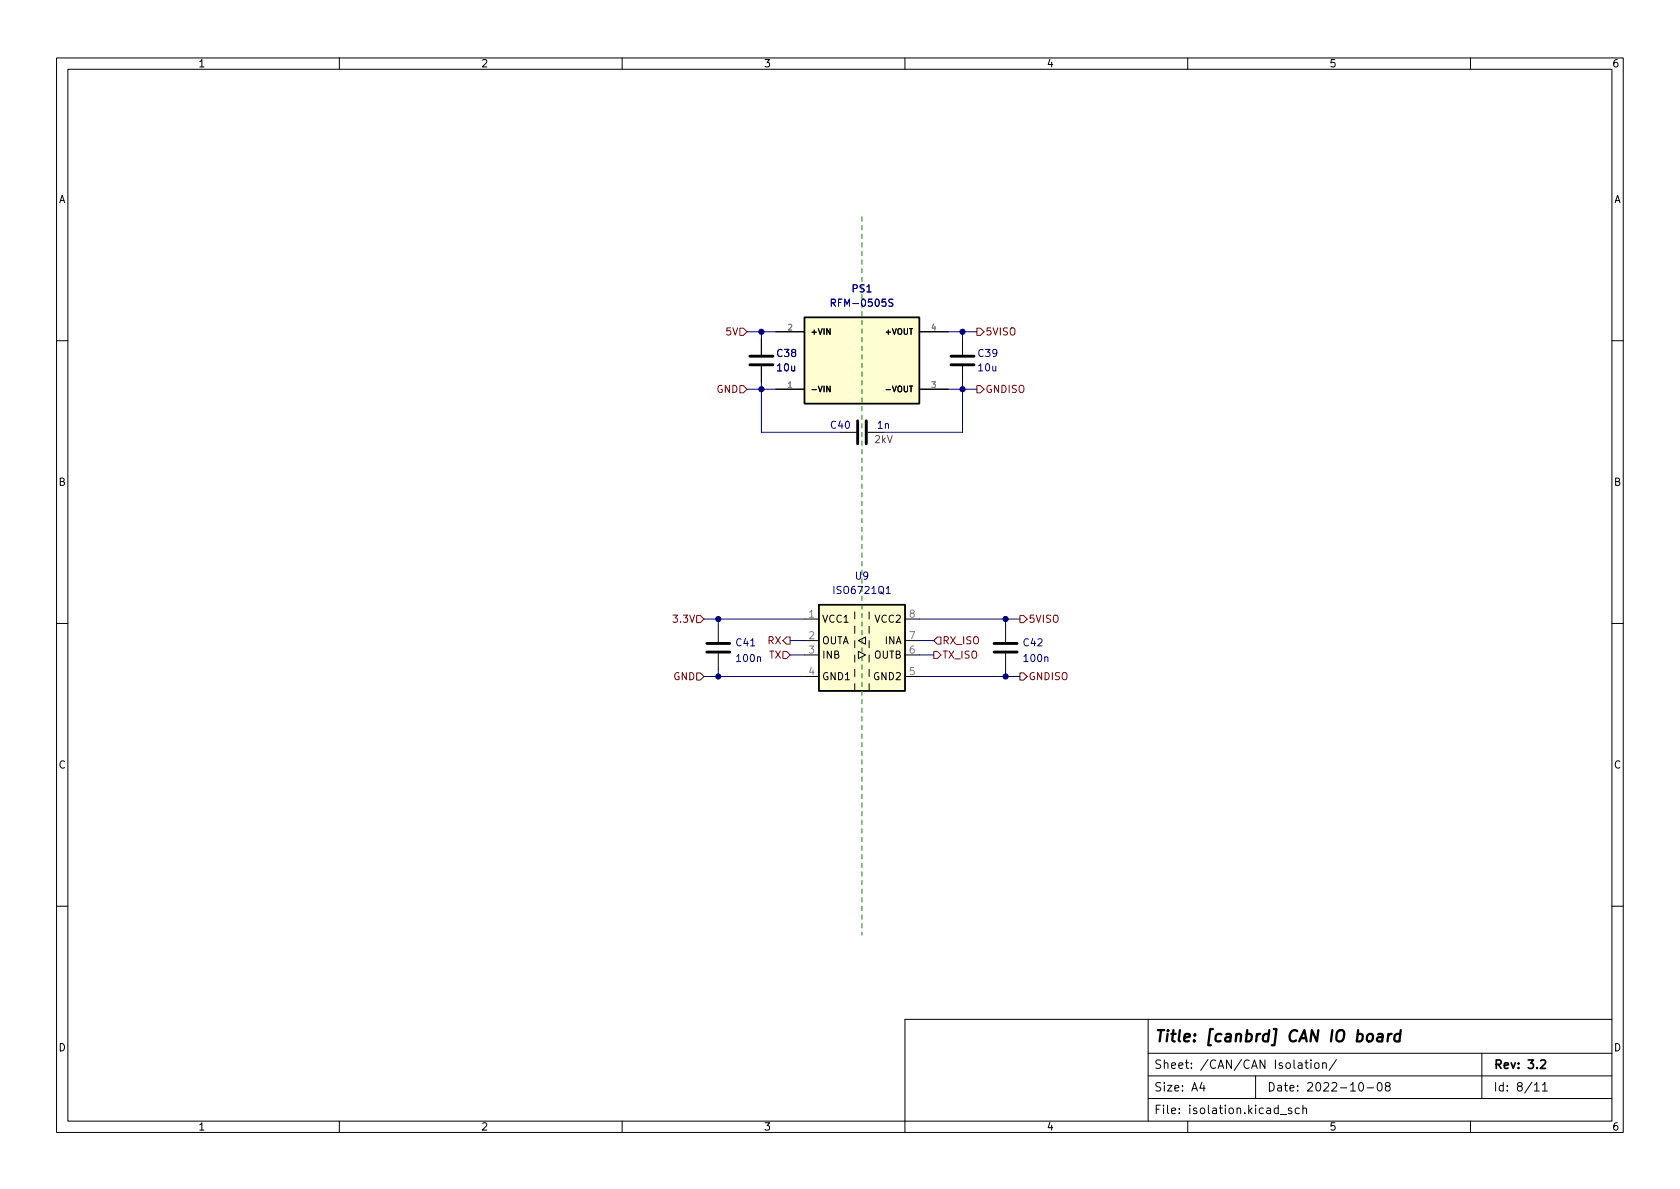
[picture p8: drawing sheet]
<svg xmlns="http://www.w3.org/2000/svg" width="297mm" height="210mm" viewBox="0 0 297 210" stroke-linecap="round" stroke-linejoin="round" font-family="sans-serif">
<g fill="none" stroke="#000" stroke-width=".18">
<path d="M10 10.2h277v190.1h-277zM12 12.2h273v186.1h-273zM60 10.2v2M110 10.2v2M160 10.2v2M210 10.2v2M260 10.2v2M134.6 59.9v2.8M137.2 58.7h5M162.6 58.7h5M170.2 59.9v2.8M10 60.2h2"/>
<path d="M134.6 64.8v2.8M137.2 68.8h5M146.8 68.3v1l-.6-1v1M148.6 76.4h2.8M153.4 76.4h2.8M156.7 68.9h.8M162.6 68.8h5M170.2 64.8v2.8M285 60.2h2M10 110.2h2M127 110.7v2.8M127 115.6v2.8"/>
<path d="M142.2 109.5h2.6M142.2 113.3h2.6M142.2 115.8h2.6M142.2 119.6h2.6M151.1 108.2v1.3M151.1 110.7v1.3M151.1 113.3v1.2M151.1 115.8v1.3M151.1 118.4v1.2M151.8 115.2l1.2 .6-1.2 .7zM151.8 113.3l1.2-.7v1.3zM153.7 108.2v1.3"/>
<path d="M153.7 110.7v1.3M153.7 113.3v1.2M153.7 115.8v1.3M153.7 118.4v1.2M160 109.5h2.6M160 113.3h2.6M160 115.8h2.6M160 119.6h2.6M177.8 110.7v2.8M177.8 115.6v2.8M285 110.2h2M151.1 120.9v1.3"/>
<path d="M153.7 120.9v1.3M10 160.2h2M285 160.2h2M60 198.3v2M110 198.3v2M203 194.3h82M203 190.3h82M203 186.3h82M203 180.3v18M210 198.3v2M212.5 191.4l-.4 1h1M212.9 191.9v1"/>
<path d="M222 190.3v4M226.4 197.1h1.1M228.4 196l-.4-.1-.2 .2 .1 .3 .5 .1v.4h-.6M229.7 196l-.4-.1-.3 .3v.4l.1 .3h.6M230.4 196.1l.2-.2 .3 .1 .1 .9M230.4 195.4v1.5M230.7 187.9h.6M230.9 187.4v1.3l.4 .2M231.8 187.4v.2M231.8 187.9v1M232.5 188.1l.2-.2 .4 .2 .1 .5-.1 .3h-.4l-.2-.1zM233.9 188.1l.2-.2 .3 .1 .1 .9"/>
<path d="M233.9 187.9v1M236.3 187.4l-1.3 1.9M240.4 191.5l.2-.1a.81 .81 0 0 1 .6 .7 .81 .81 0 0 1-.3 .8h-.2a.81 .81 0 0 1-.6-.6 .81 .81 0 0 1 .3-.8zM241.7 192.4h1.2M243.7 191.5l.2-.1a.81 .81 0 0 1 .5 .7 .81 .81 0 0 1-.3 .8h-.1a.81 .81 0 0 1-.6-.6 .81 .81 0 0 1 .3-.8zM245.2 192.1l-.3-.3 .1-.2 .2-.2 .4 .1 .2 .2-.1 .2-.6 .2-.2 .3 .1 .4 .2 .1h.3l.3-.3-.1-.4-.2-.1M260 198.3v2M262 186.3v8M271.3 191.9l.4-.5v1.5M271.3 192.9h.9M272.7 191.9l.4-.5v1.5M272.7 192.9h.9"/>
<path d="M285 180.3h-125v20"/>
</g>
<path d="M272.4 187.6l.6-.2 .2 .2 .1 .3-1 1h1" fill="none" stroke="#000" stroke-width=".3"/>
<path d="M243.7 182.9l.2-.1 .5 .1v1.3M244.5 183.3l-.7 .1a.4 .4 0 0 0-.3 .3 .4 .4 0 0 0 .2 .5l.7-.1M245.5 182.8l-.2 1.4M246.1 182.8l-.4 .1-.3 .3M247.6 182.9a.66 .66 0 0 0-1 .3l-.1 .6 .2 .3 .1 .1 .6-.1M247.7 182.2l-.3 2" fill="none" stroke="#000" stroke-width=".4"/>
<path d="M132.6 64.5h4.1M132.6 63h4.1M151.6 74.4v4.1M153.2 74.4v4.1M168.1 64.5h4.1M168.1 63h4.1M125 115.3h4M125 113.8h4M175.8 115.3h4M175.8 113.8h4" fill="none" stroke="#000" stroke-width=".51"/>
<g fill="#fffed0" stroke="#fffed0" stroke-width=".18">
<path d="M142.2 56.1h20.4v15.3h-20.4z"/>
<path d="M144.8 106.9h15.2v15.3h-15.2z"/>
</g>
<path d="M142.2 56.1h20.4v15.3h-20.4zM144.8 106.9h15.2v15.3h-15.2z" fill="none" stroke="#000" stroke-width=".25"/>
<path d="M147 53.6l.6-.1 .1-.2v-.3l-.7-.1v1.3M157.9 53l-.5-.1-.2 .1v.4l.6 .2 .1 .3-.3 .3-.5-.1M156.7 105h.7" fill="none" stroke="#000084" stroke-width=".18"/>
<path d="M130.8 58h.6l.7 .7-.7 .6h-.6zM172.7 58h.7l.6 .7-.6 .6h-.7zM130.8 68.2h.6l.7 .6-.7 .7h-.6zM172.7 68.2h.7l.6 .6-.6 .7h-.7zM123.2 119h.6l.7 .6-.7 .7h-.6zM123.2 108.8h.6l.7 .7-.7 .6h-.6zM138.4 115.2h.7l.6 .6-.6 .7h-.7zM139.1 112.6h.6v1.3h-.6l-.7-.6zM165.1 115.2h.6l.7 .6-.7 .7h-.6zM165.7 112.6h.7v1.3h-.7l-.6-.6zM180.3 119h.7l.6 .6-.6 .7h-.7zM180.3 108.8h.7l.6 .7-.6 .6h-.7z" fill="none" stroke="#800000" stroke-width=".18"/>
<path d="M152.4 38.3v127" fill="none" stroke="#008000" stroke-width=".18" stroke-dasharray=".8 .8"/>
<g fill="none" stroke="#000080" stroke-width=".18">
<path d="M132.1 58.7h5.1M134.6 58.7v1.2M167.6 58.7h5.1M170.2 58.7v1.2M132.1 68.8h5.1M134.6 67.6v8.8h14M167.6 68.8h5.1M170.2 67.6v8.8h-14M124.5 119.6h17.7M124.5 109.5h17.7M127 109.5v1.2M127 118.4v1.2"/>
<path d="M139.7 113.3h2.5M139.7 115.8h2.5M162.6 119.6h17.7M162.6 109.5h17.7M162.6 113.3h2.5M162.6 115.8h2.5M177.8 109.5v1.2M177.8 118.4v1.2"/>
</g>
<g fill="#000080" stroke="#000080" stroke-width=".18">
<circle cx="177.8" cy="119.6" r=".46"/>
<circle cx="177.8" cy="109.5" r=".46"/>
<circle cx="170.2" cy="58.7" r=".46"/>
<circle cx="170.2" cy="68.8" r=".46"/>
<circle cx="134.6" cy="58.7" r=".46"/>
<circle cx="127" cy="109.5" r=".46"/>
<circle cx="134.6" cy="68.8" r=".46"/>
<circle cx="127" cy="119.6" r=".46"/>
</g>
<text font-size="2.8" x="204" y="184.3">Title: [canbrd] CAN IO board</text>
<g font-size="2.1">
<text x="204" y="189">Sheet: /CAN/CAN Isolation/</text>
<text x="264" y="189">Rev: 3.2</text>
<text x="204" y="193">Size: A4</text>
<text x="204" y="197">File: isolation.kicad_sch</text>
<text x="224" y="193">Date: 2022-10-08</text>
<text x="264" y="193">Id: 8/11</text>
</g>
<g font-size="1.8">
<text x="35" y="11.9">1</text>
<text x="85" y="11.9">2</text>
<text x="135" y="11.9">3</text>
<text x="185" y="11.9">4</text>
<text x="235" y="11.9">5</text>
<text x="285" y="11.9">6</text>
<text x="10.3" y="35.9">A</text>
<text x="285.3" y="35.9">A</text>
<text x="10.3" y="85.9">B</text>
<text x="285.3" y="85.9">B</text>
<text x="145.3" y="110.1">VCC1</text>
<text x="145.3" y="113.9">OUTA</text>
<text x="154.8" y="110.1">VCC2</text>
<text x="156.5" y="113.9">INA</text>
<text x="145.3" y="116.5">INB</text>
<text x="154.5" y="116.5">OUTB</text>
<text x="145.3" y="120.3">GND1</text>
<text x="154.6" y="120.3">GND2</text>
<text x="10.3" y="135.9">C</text>
<text x="285.3" y="135.9">C</text>
<text x="10.3" y="185.9">D</text>
<text x="285.3" y="185.9">D</text>
<text x="35" y="199.9">1</text>
<text x="85" y="199.9">2</text>
<text x="135" y="199.9">3</text>
<text x="185" y="199.9">4</text>
<text x="235" y="199.9">5</text>
<text x="285" y="199.9">6</text>
</g>
<g font-size="1.8" fill="#000080">
<text x="150.7" y="51.7">PS1</text>
<text x="137.5" y="63.1">C38</text>
<text x="173" y="63.1">C39</text>
<text x="147" y="75.8">C40</text>
<text x="151.3" y="102.5">U9</text>
<text x="130.2" y="114.3">C41</text>
<text x="181" y="114.3">C42</text>
</g>
<g font-size="1.8" fill="#800000">
<text x="128.5" y="59.3">5V</text>
<text x="174.2" y="59.3">5VISO</text>
<text x="126.7" y="69.5">GND</text>
<text x="174.2" y="69.5">GNDISO</text>
<text x="119.4" y="110.1">3.3V</text>
<text x="135.8" y="113.9">RX</text>
<text x="166.6" y="113.9">RX_ISO</text>
<text x="181.8" y="110.1">5VISO</text>
<text x="136" y="116.5">TX</text>
<text x="166.6" y="116.5">TX_ISO</text>
<text x="119.1" y="120.3">GND</text>
<text x="181.8" y="120.3">GNDISO</text>
</g>
<g font-size="1.8" fill="#000084">
<text x="147.6" y="54.2">RFM-0505S</text>
<text x="137.5" y="65.7">10u</text>
<text x="173.1" y="65.7">10u</text>
<text x="155.2" y="75.8">1n</text>
<text x="147.7" y="105">ISO6721Q1</text>
<text x="130.4" y="117">100n</text>
<text x="181.2" y="117">100n</text>
</g>
<text font-size="1.8" fill="#840084" x="154.6" y="78.4">2kV</text>
<g font-size="1.8" fill="#808080">
<text x="143" y="109.2">1</text>
<text x="143" y="113">2</text>
<text x="160.8" y="113">7</text>
<text x="160.8" y="109.2">8</text>
<text x="143" y="115.6">3</text>
<text x="143" y="119.4">4</text>
<text x="160.8" y="119.4">5</text>
<text x="160.8" y="115.6">6</text>
</g>
<g font-size="1.4" fill="#808080">
<text x="139.3" y="58.4">2</text>
<text x="164.7" y="58.4">4</text>
<text x="139.3" y="68.6">1</text>
<text x="164.7" y="68.6">3</text>
</g>
<g font-size="1.4">
<text x="143.3" y="59.2">+VIN</text>
<text x="156.8" y="59.2">+VOUT</text>
<text x="143.3" y="69.3">-VIN</text>
<text x="157.1" y="69.3">-VOUT</text>
</g>
</svg>
